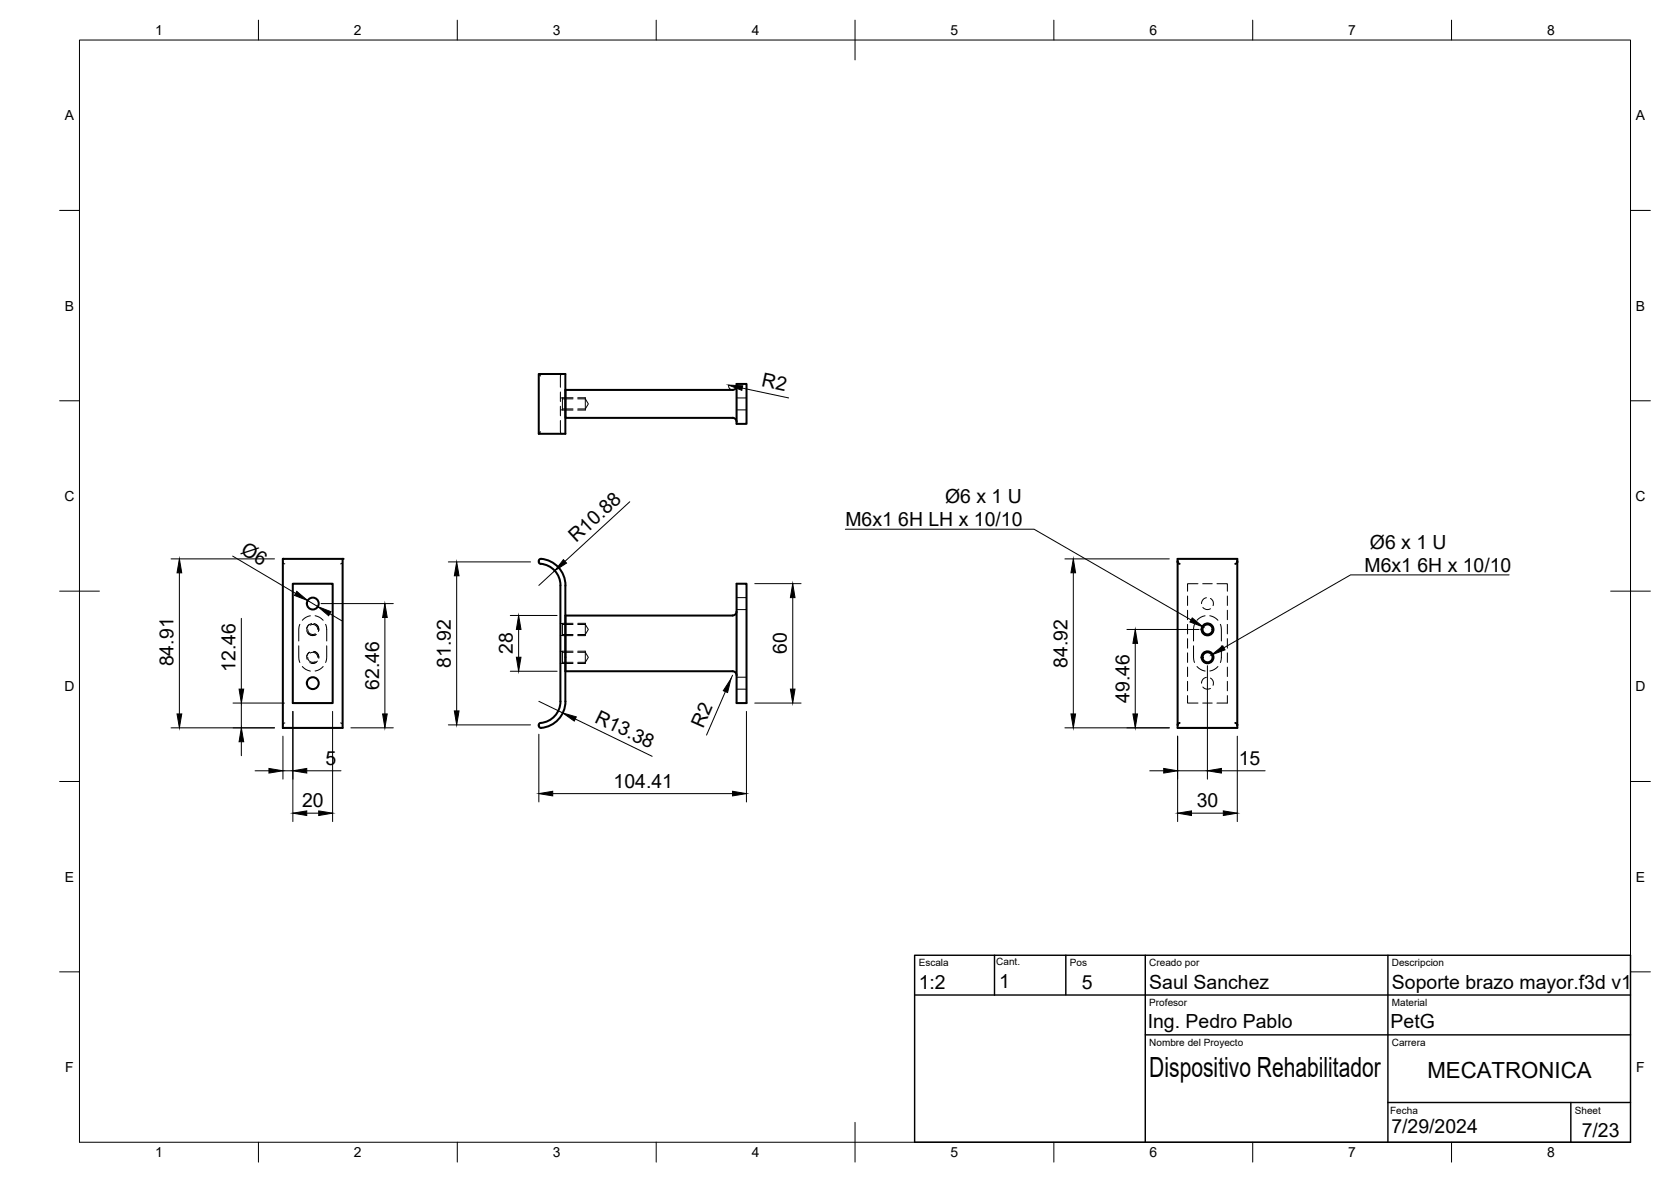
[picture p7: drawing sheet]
<svg xmlns="http://www.w3.org/2000/svg" width="420mm" height="297mm" viewBox="0 0 420 297" stroke-linecap="round" stroke-linejoin="round" font-family="sans-serif">
<!-- layer: Visible -->
<g fill="none" stroke="#000" stroke-width=".51">
<path d="M135.5 94h6.7v15h-6.7zM185.2 97a1.01 1.01 0 0 1-1 1h-42v7h42M185.2 96.5h2.5v10h-2.5zM184.2 105a1.01 1.01 0 0 1 1 1M71.1 140.4h15v42.5h-15zM73.6 146.7h10.1v30h-10.1zM135.9 141.7a.63 .63 0 0 1-.4-.7 .63 .63 0 0 1 .5-.6 6.7 6.7 0 0 1 6.2 6.7M135.9 141.7a5.5 5.5 0 0 1 5 5.4v29.2a5.4 5.4 0 0 1-5 5.4M142.2 147.1v29.2M185.2 153.7a1.04 1.04 0 0 1-1 1h-42v14h42a1.01 1.01 0 0 1 1 1M185.2 146.7h2.5v30h-2.5zM296.1 141.2v-.8h15v.8"/>
<path d="M296.1 141.2v41.7h15v-.7M296.1 141.2l.1 .3 .4 .2M296.1 141.2h.1M311.1 141.2h.1M311.1 141.2v41M311.1 141.2l-.1 .3-.4 .2M142.2 176.3a6.6 6.6 0 0 1-6.4 6.6 .64 .64 0 0 1-.3-.7 .64 .64 0 0 1 .4-.5M296.1 182.2h.1M296.6 181.7l-.4 .2-.1 .3M310.6 181.7l.4 .2 .1 .3M311.1 182.2h.1"/>
<circle cx="78.6" cy="151.7" r="1.49"/>
<circle cx="303.6" cy="158.2" r="1.26"/>
<circle cx="303.6" cy="158.2" r="1.49"/>
<circle cx="78.6" cy="171.7" r="1.49"/>
<circle cx="303.6" cy="165.2" r="1.26"/>
<circle cx="303.6" cy="165.2" r="1.49"/>
</g>
<!-- layer: Hidden -->
<g fill="none" stroke="#000" stroke-width=".25">
<path d="M135.5 94l.4 .5M140.9 100h.5v3h-.5M140.9 98.5v2.4M141.4 94l-.4 .2-.1 .3v2.8M147.2 100v3M185.2 100h2.5M135.9 108.5l-.4 .5M140.9 105.7v2.8l.1 .3 .4 .2M140.9 102.1v2.4M141.4 100.2h2.7M141.4 102.8h2.7M145.3 100.2h1.9l.7 1.3-.7 1.3h-1.9"/>
<path d="M185.2 103h2.5M71.1 141.2l.2 .4 .3 .1M71.1 141.2h.1M75.4 156.9l-.3 1.3v2.9M77.4 158.2a1.23 1.23 0 0 0 1.9 1.1M77.5 159.1a1.51 1.51 0 0 0 1.9 .4M78 157.1a1.26 1.26 0 0 1 1.9 1.1M78 154.8l-1.1 .4-.9 .7M78.4 156.7a1.48 1.48 0 0 0-1.3 1.5M79.2 154.7l1.2 .5 .9 .7M79.4 156.9a1.48 1.48 0 0 1 .6 1.8M81.9 156.9l.2 1.3v2.9"/>
<path d="M86.1 141.2l-.1 .4-.4 .1M86.1 141.2h.1M140.9 156.7h.5v3h-.5M141.4 156.9h2.7M141.4 159.5h2.7M145.3 156.9h1.9l.7 1.3-.7 1.3h-1.9M147.2 156.6v3.1M185.2 150.2h2.5M185.2 153.2h2.5M298.6 149.8v2.4M298.6 153.4v2.3M298.6 156.9v2.4"/>
<path d="M300.4 156.9l-.3 1.3v2.9M301.2 146.7h-2.6v1.9M302.4 146.7h2.4M302.5 152.6a1.47 1.47 0 0 0 1.9 .4M303 154.8l-1.1 .4-.9 .7M303.3 150.2a1.48 1.48 0 0 0-1.2 1.5M304.2 154.7l1.2 .5 .8 .7M304.4 150.4a1.45 1.45 0 0 1 .6 1.8M306 146.7h2.6v1.9M306.9 156.9l.2 1.3v2.9M308.6 149.8v2.4M308.6 153.4v2.3"/>
<path d="M308.6 156.9v2.4M75.1 162.3v2.9l.3 1.3M76 167.5l.9 .7 1.1 .4M77.4 165.2a1.25 1.25 0 0 0 1.9 1.1M77.9 163.9a1.47 1.47 0 0 0-.7 1.8M78 164.1a1.26 1.26 0 0 1 1.9 1.1M78.9 163.7a1.52 1.52 0 0 1 1.2 1.5M79.8 166.1a1.51 1.51 0 0 1-1.9 .4M81.3 167.5l-.9 .7-1.2 .4M82.1 162.3v2.9l-.2 1.3M140.9 163.7h.5v3h-.5M141.4 163.9h2.7"/>
<path d="M141.4 166.4h2.7M145.3 163.9h1.9l.7 1.3-.7 1.2h-1.9M147.2 163.6v3.1M185.2 170.2h2.5M185.2 173.2h2.5M298.6 174.8v1.9h2.6M298.6 160.5v2.4M298.6 164.1v2.4M298.6 167.6v2.4M298.6 171.2v2.4M300.1 162.3v2.9l.3 1.3M301 167.5l.9 .7 1.1 .4"/>
<path d="M302.4 176.7h2.4M302.5 172.6a1.51 1.51 0 0 0 1.9 .4M303.3 170.2a1.44 1.44 0 0 0-1.2 1.5M304.4 170.4a1.46 1.46 0 0 1 .6 1.8M306.2 167.5l-.8 .7-1.2 .4M307.1 162.3v2.9l-.2 1.3M308.6 160.5v2.4M308.6 164.1v2.4M308.6 167.6v2.4M308.6 171.2v2.4M308.6 174.8v1.9h-2.6M71.1 182.2h.1"/>
<path d="M71.6 181.7l-.3 .1-.2 .4M85.6 181.7l.4 .1 .1 .4M86.1 182.2h.1"/>
</g>
<!-- layer: Hidden Narrow -->
<g fill="none" stroke="#000" stroke-width=".25">
<path d="M141.4 100h2.7M145.3 100h1.9M141.4 103h2.7M145.3 103h1.9M77.1 158.5a1.56 1.56 0 0 0 2.4 .9M77.8 156.9l-.7 1M78.9 156.7a1.5 1.5 0 0 1 1.3 1.7M141.4 156.6h2.7M141.4 159.7h2.7M145.3 156.6h1.9M145.3 159.7h1.9M302.1 157.9a1.51 1.51 0 0 0 1.2 1.8"/>
<path d="M302.7 157a1.53 1.53 0 0 1 2.4 .9M305.1 158.5l-.2 .5-.4 .5M77.8 163.9l-.7 1M78.9 163.7a1.5 1.5 0 0 1 1.3 1.7M79.5 166.4l-.5 .3h-.6M141.4 163.6h2.7M141.4 166.7h2.7M145.3 163.6h1.9M145.3 166.7h1.9M302.7 166.4l.6 .3h.6M303.3 163.7a1.51 1.51 0 0 0-1.2 1.7M304.5 163.9l.4 .5 .2 .5"/>
</g>
<!-- layer: Visible -->
<g fill="#000">
<circle cx="71.1" cy="140.4" r=".25"/>
<circle cx="86.1" cy="140.4" r=".25"/>
<circle cx="71.1" cy="182.9" r=".25"/>
</g>
<!-- layer: BORDER -->
<g fill="none" stroke="#000" stroke-width=".25">
<path d="M20 10.1h390v276.9h-390zM65 5.1v5M115 5.1v5M165 5.1v5M215 5.1v10M265 5.1v5M315 5.1v5M365 5.1v5M15 52.9h5M410 52.9h5M15 100.7h5M410 100.7h5"/>
<path d="M15 148.6h10M405 148.6h10M15 196.4h5M410 196.4h5M15 244.2h5M410 244.2h5M65 287v5M115 287v5M165 287v5M215 282.1v9.9M265 287v5M315 287v5"/>
<path d="M365 287v5"/>
</g>
<!-- layer: FD_Dimensions -->
<g fill="none" stroke="#000" stroke-width=".25">
<path d="M183.2 96.8l.2 .8 .8 .4M186.6 97.5l11.7 2.5M58.5 139.7l15.8 9.4M158.3 126.1l-16.2 15M43 140.4h26M45.1 144v35.4M60.7 155.4v17.8M77.3 150.9l2.6 1.5M80.7 151.7h18.2M82.9 154.2l3 1.8M96.8 155.2v24.2M112.7 141.2h20.7"/>
<path d="M114.8 144.7v34M128.3 154.7h11.8M130.4 158.2v7M139.5 143.4l-4 3.7M189.8 146.7h11.6M199.3 150.2v23M267.8 140.4h26.2M269.9 143.9v35.5M283.4 158.2h18.1M58.6 176.7h12.9M60.7 176.7v6.2M73.6 178.8v27.7"/>
<path d="M83.6 178.8v27.7M128.3 168.7h11.8M135.5 176.2l6 3M182.4 173.8l-4.7 10.9M184.2 169.7l-.4 .9M187.7 178.8v22.7M189.8 176.7h11.6M285.5 161.7v17.7M303.6 167.3v28.5M43 182.9h26M60.7 186.4v3.5M64.1 193.7h3.5"/>
<path d="M71.1 193.7h2.5M71.1 185v10.8M77.1 193.7h8.6M88.2 182.9h10.7M112.7 182.2h20.7M135.5 184.5v17M139 199.4h45.2M144.7 180.7l19.3 9.4M267.8 182.9h26.2M289.1 193.7h3.5M296.1 185v21.5M296.1 193.7h7.5"/>
<path d="M307.1 193.7h11M311.1 185v21.5M77.1 204.4h3M299.6 204.4h8"/>
</g>
<g fill="#000" stroke="#000" stroke-width=".25">
<path d="M183.2 96.8l3.6 .2-.3 1.1zM45.1 140.4l.6 3.6h-1.2zM74.6 148.6l2.7 2.3-3.3-1.3zM79.9 152.4l3.3 1.3-.6 1zM96.8 151.7l.6 3.5h-1.2zM114.8 141.2l.6 3.5h-1.2zM130.4 154.7l.6 3.5h-1.2zM141.7 140.6l.8 .9-3 1.9zM199.3 146.7l.6 3.5h-1.2zM269.9 140.4l.5 3.5h-1.1zM44.5 179.4h1.2l-.6 3.5zM60.1 173.2h1.2l-.6 3.5z"/>
<path d="M96.2 179.4h1.2l-.6 3.5zM114.2 178.7h1.2l-.6 3.5zM129.8 165.2h1.2l-.6 3.5zM183.8 170.6l-.9 3.4-1-.4zM198.7 173.2h1.2l-.6 3.5zM269.3 179.4h1.1l-.5 3.5zM284.9 179.4h1.1l-.5 3.5zM285.5 158.2l.5 3.5h-1.1zM60.7 182.9l.6 3.5h-1.2zM67.6 193.1l3.5 .6-3.5 .6zM73.6 193.7l3.5-.6v1.2zM135.5 199.4l3.5-.6v1.2z"/>
<path d="M141.5 179.2l3.4 1-.5 1zM184.2 198.8l3.5 .6-3.5 .6zM292.6 193.1l3.5 .6-3.5 .6zM303.6 193.7l3.5-.6v1.2zM73.6 204.4l3.5-.6v1.1zM80.1 203.8l3.5 .6-3.5 .5zM296.1 204.4l3.5-.6v1.1zM307.6 203.8l3.5 .6-3.5 .5z"/>
</g>
<!-- layer: Hole Notes -->
<path d="M299.8 155.3l2.7 2.3-3.3-1.3zM304.7 164.6l2.7-2.3 .6 1z" fill="#000" stroke="#000" stroke-width=".25"/>
<path d="M212.6 133h47.4l39.5 22.8M379.5 144.5h-39.9l-31.9 18.3" fill="none" stroke="#000" stroke-width=".25"/>
<!-- layer: TITLEBLOCK -->
<path d="M230 240.1h180v46.9h-180zM230 250h180M250.1 240.1v10M268 240.1v9.9M288 240.1v46.9M349 240.1v46.9M288 260.1h122M349 277.1h61M395 277.1v9.9" fill="none" stroke="#000" stroke-width=".36"/>
<text font-size="7" x="289" y="270.6">Dispositivo Rehabilitador</text>
<text font-size="5.6" x="358.9" y="270.9">MECATRONICA</text>
<g font-size="4.9">
<text x="191.3" y="97.1" transform="rotate(12 191.3 97.1)">R2</text>
<text x="237.6" y="126.4">Ø6 x 1 U</text>
<text x="144.9" y="136.5" transform="rotate(-43 144.9 136.5)">R10.88</text>
<text x="212.6" y="132.3">M6x1</text>
<text x="225.9" y="132.3">6H LH x 10/10</text>
<text x="344.4" y="137.9">Ø6 x 1 U</text>
<text x="60.3" y="139" transform="rotate(31 60.3 139)">Ø6</text>
<text x="343.1" y="143.8">M6x1</text>
<text x="356.4" y="143.8">6H x 10/10</text>
<text x="43.6" y="167.5" transform="rotate(-90 43.6 167.5)">84.91</text>
<text x="113.4" y="167.8" transform="rotate(-90 113.4 167.8)">81.92</text>
<text x="128.9" y="164.4" transform="rotate(-90 128.9 164.4)">28</text>
<text x="197.9" y="164.4" transform="rotate(-90 197.9 164.4)">60</text>
<text x="268.4" y="167.8" transform="rotate(-90 268.4 167.8)">84.92</text>
<text x="59.2" y="168.8" transform="rotate(-90 59.2 168.8)">12.46</text>
<text x="95.3" y="173.4" transform="rotate(-90 95.3 173.4)">62.46</text>
<text x="284" y="176.6" transform="rotate(-90 284 176.6)">49.46</text>
<text x="149.4" y="181.3" transform="rotate(26 149.4 181.3)">R13.38</text>
<text x="176.8" y="183.2" transform="rotate(-66 176.8 183.2)">R2</text>
<text x="81.8" y="192.2">5</text>
<text x="154.3" y="198">104.41</text>
<text x="311.5" y="192.2">15</text>
<text x="76" y="202.9">20</text>
<text x="300.9" y="202.9">30</text>
<text x="231" y="248.5">1:2</text>
<text x="251.2" y="248.2">1</text>
<text x="272.1" y="248.4">5</text>
<text x="289" y="248.5">Saul Sanchez</text>
<text x="350" y="248.5">Soporte brazo mayor.f3d v1</text>
<text x="288.6" y="258.3">Ing. Pedro Pablo</text>
<text x="349.7" y="258.4">PetG</text>
<text x="349.8" y="284.8">7/29/2024</text>
<text x="397.7" y="285.7">7/23</text>
</g>
<g font-size="3.5">
<text x="39" y="8.8">1</text>
<text x="89" y="8.8">2</text>
<text x="139" y="8.8">3</text>
<text x="189" y="8.8">4</text>
<text x="239" y="8.8">5</text>
<text x="289" y="8.8">6</text>
<text x="339" y="8.8">7</text>
<text x="389" y="8.8">8</text>
<text x="16.3" y="30.2">A</text>
<text x="411.3" y="30.2">A</text>
<text x="16.3" y="78">B</text>
<text x="411.3" y="78">B</text>
<text x="16.2" y="125.9">C</text>
<text x="411.2" y="125.9">C</text>
<text x="16.2" y="173.7">D</text>
<text x="411.2" y="173.7">D</text>
<text x="16.3" y="221.6">E</text>
<text x="411.3" y="221.6">E</text>
<text x="16.4" y="269.4">F</text>
<text x="411.4" y="269.4">F</text>
<text x="39" y="290.8">1</text>
<text x="89" y="290.8">2</text>
<text x="139" y="290.8">3</text>
<text x="189" y="290.8">4</text>
<text x="239" y="290.8">5</text>
<text x="289" y="290.8">6</text>
<text x="339" y="290.8">7</text>
<text x="389" y="290.8">8</text>
</g>
<g font-size="2.5">
<text x="231" y="242.9">Escala</text>
<text x="250.5" y="242.5">Cant.</text>
<text x="269" y="242.9">Pos</text>
<text x="289" y="242.9">Creado por</text>
<text x="350" y="242.9">Descripcion</text>
<text x="289" y="252.8">Profesor</text>
<text x="350" y="252.8">Material</text>
<text x="289" y="262.9">Nombre del Proyecto</text>
<text x="350" y="262.9">Carrera</text>
<text x="349.5" y="280">Fecha</text>
<text x="396" y="279.9">Sheet</text>
</g>
</svg>
